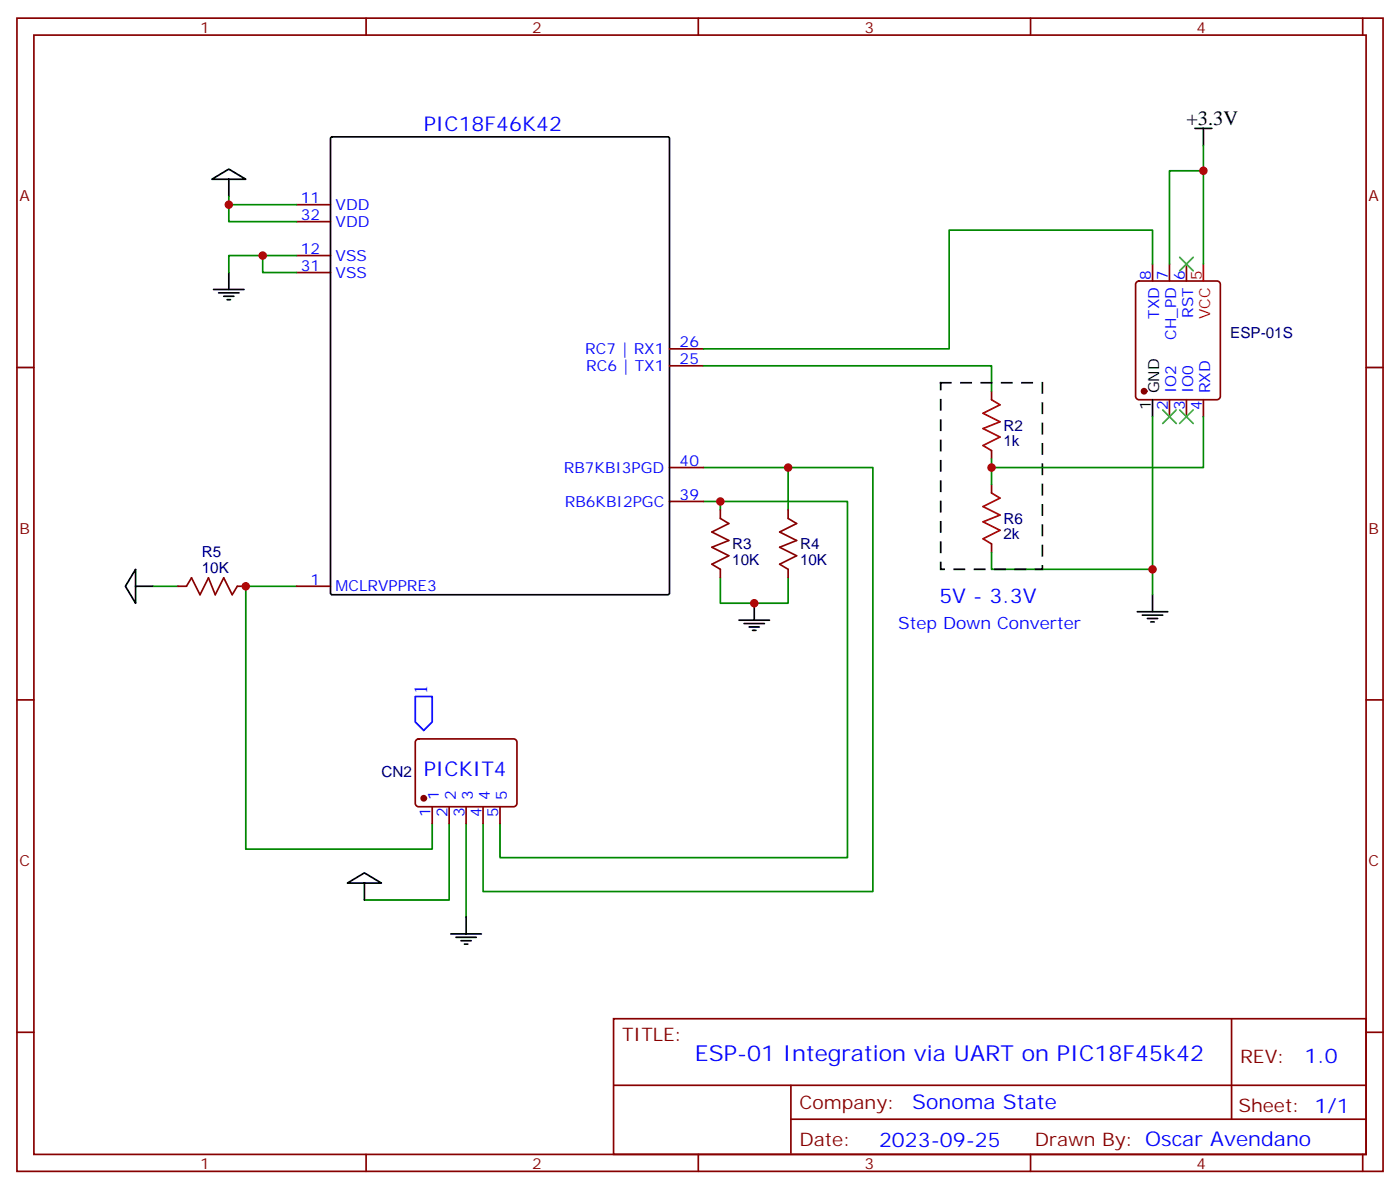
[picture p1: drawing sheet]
<svg xmlns="http://www.w3.org/2000/svg" width="291mm" height="247mm" viewBox="0 0 291 247" stroke-linecap="round" stroke-linejoin="round" font-family="sans-serif">
<g fill="none" stroke="#870000" stroke-width=".35">
<path d="M3.5 3.8h284.4v239.9h-284.4zM7.1 7.3h277.2v232.8h-277.2zM76.2 3.8v3.5M145.3 3.8v3.5M214.5 3.8v3.5M283.6 3.8v3.5M61.7 46.1h7.1M61.7 56.7h7.1M61.7 53.2h7.1M61.7 42.6h7.1M236.6 58.7l.5-.2h16.2a.71 .71 0 0 1 .7 .7v23.2a.76 .76 0 0 1-.7 .7h-16.2a.76 .76 0 0 1-.7-.7v-23.2zM239.9 54.9v3.6"/>
<path d="M243.4 54.9v3.6M246.9 54.9v3.6M3.5 76.4h3.6M139.3 76.1h7.1M139.3 72.6h7.1M284.3 76.4h3.6M139.3 97.3h7.1M206.4 81.4v1.7M206.4 93.7v1.8M243.4 83.1v3.6M246.9 83.1v3.6M250.5 83.1v3.6"/>
<path d="M139.3 104.3h7.1M149.9 106.1v1.7l1.8 1.1-3.5 1.8 3.5 1.7-3.5 1.4 3.5 1.8-3.5 1.8 1.7 1v1.8M164 106.1v1.7l1.8 1.1-3.5 1.8 3.5 1.7-3.5 1.4 3.5 1.8-3.5 1.8 1.7 1v1.8M206.4 100.8v1.8M206.4 113.1v1.8M37 122h1.8l1.1-1.8 1.7 3.5 1.8-3.5 1.4 3.5 1.8-3.5 1.7 3.5 1.1-1.7h1.8M61.7 122h7.1M3.5 145.6h3.6M86.7 153.9l.4-.2h19.8a.71 .71 0 0 1 .7 .7v12.7a.76 .76 0 0 1-.7 .7h-19.8a.76 .76 0 0 1-.7-.7v-12.7zM284.3 145.6h3.6M90 167.8v3.5M93.5 167.8v3.5"/>
<path d="M97 167.8v3.5M100.5 167.8v3.5M104.1 167.8v3.5M3.5 214.7h3.6M127.7 211.9h156.6v28.2h-156.6zM256.3 211.9v20.9M284.3 214.7h3.6M127.7 225.8h156.5M164.6 232.8h119.6M164.6 225.8v14.1M76.2 240.1v3.6M145.3 240.1v3.6"/>
<path d="M214.5 240.1v3.6M283.6 240.1v3.6"/>
</g>
<g fill="none" stroke="#008700" stroke-width=".35">
<path d="M250.5 35.5h-7.1v19.4M250.5 30.2v24.7M47.6 40.8v5.3h14.1M47.6 42.6h14.1M54.7 53.2v3.5h7M61.7 53.2h-14.1v3.5M239.9 54.9v-7h-42.3v24.7h-51.2M146.4 76.1h60v5.3M146.4 97.3h35.3v88.2h-81.2v-14.2M164 97.3v8.8M206.4 95.5v5.3M239.9 86.7v37"/>
<path d="M250.5 86.7v10.6h-44.1M146.4 104.3h30v74.1h-72.3v-7.1M149.9 104.3v1.8M206.4 114.9v3.5h33.5M31.7 122h5.3M61.7 122h-10.5v54.6h38.8v-5.3M149.9 120.2v5.3h14.1v-5.3M93.5 171.3v15.9h-17.7M97 171.3v19.4"/>
</g>
<g fill="none" stroke="#000" stroke-width=".35">
<path d="M44.1 37.3l3.5-2.1 3.6 2.1zM47.6 37.3v3.5M68.8 28.6l.3-.1h69.9l.3 .1v94.8l-.1 .3h-70.1l-.3-.2zM248.7 26.7h3.5M250.5 26.7v3.5M47.6 56.7v3.5M44.4 60.2h6.4M45.5 60.9h4.2M46.6 61.6h2.1M47.3 62.3h.7M239.9 83.1v3.6M28.2 118.4v7.1l-2.1-3.5z"/>
<path d="M28.2 122h3.5M153.8 129h6.4M154.9 129.7h4.2M155.9 130.4h2.1M156.6 131.1h.7M157 125.5v3.5M236.7 127.2h6.4M237.8 128h4.2M238.8 128.7h2.1M239.5 129.4h.7M239.9 123.7v3.5M72.3 183.7l3.5-2.1 3.6 2.1z"/>
<path d="M75.8 183.7v3.5M93.8 194.3h6.4M94.9 195h4.2M96 195.7h2.1M96.7 196.4h.7M97 190.7v3.6"/>
</g>
<path d="M86.4 144.9h3.6v5.3l-1.8 1.7-1.8-1.7z" fill="none" stroke="#00f" stroke-width=".35"/>
<g fill="#870000" stroke="#870000" stroke-width=".35">
<circle cx="88.2" cy="166.1" r=".53"/>
<circle cx="238.1" cy="81.4" r=".53"/>
</g>
<path d="M250.5 54.9v3.6" fill="none" stroke="#f00" stroke-width=".35"/>
<path d="M206.4 83.1l1.7 1.1-3.5 1.8 3.5 1.7-3.5 1.4 3.5 1.8-3.5 1.8 1.8 1M206.4 102.6l1.7 1-3.5 1.8 3.5 1.7-3.5 1.4 3.5 1.8-3.5 1.8 1.8 1" fill="none" stroke="#a10000" stroke-width=".35"/>
<path d="M195.8 79.6h21.2v38.8h-21.2z" fill="none" stroke="#000" stroke-width=".35" stroke-dasharray="2.1 2.1"/>
<path d="M245.5 53.5l2.9 2.8M248.4 53.5l-2.9 2.8M242 85.3l2.8 2.8M244.8 85.3l-2.8 2.8M245.5 85.3l2.9 2.8M248.4 85.3l-2.9 2.8" fill="none" stroke="#3c3" stroke-width=".35"/>
<g fill="#c00">
<circle cx="51.2" cy="122" r=".88"/>
<circle cx="157" cy="125.5" r=".88"/>
<circle cx="149.9" cy="104.3" r=".88"/>
<circle cx="164" cy="97.3" r=".88"/>
<circle cx="239.9" cy="118.4" r=".88"/>
<circle cx="206.4" cy="97.3" r=".88"/>
<circle cx="250.5" cy="35.5" r=".88"/>
<circle cx="54.7" cy="53.2" r=".88"/>
<circle cx="47.6" cy="42.6" r=".88"/>
</g>
<text font-size="4.6" fill="#00f" x="144.6" y="220.7">ESP-01 Integration via UART on PIC18F45k42</text>
<g font-size="4.2" fill="#00f">
<text x="88.2" y="27.2">PIC18F46K42</text>
<text x="195.5" y="125.4">5V - 3.3V</text>
<text x="88.2" y="161.5">PICKIT4</text>
<text x="271.5" y="221.2">1.0</text>
<text x="189.9" y="230.7">Sonoma State</text>
<text x="183" y="238.5">2023-09-25</text>
</g>
<text font-size="4.2" x="246.9" y="26">+3.3V</text>
<text font-size="3.9" fill="#00f" x="88.9" y="144.4" transform="rotate(-90 88.9 144.4)">1</text>
<g font-size="3.9" fill="#800">
<text x="129.5" y="216.5">TITLE:</text>
<text x="258.1" y="221.2">REV:</text>
<text x="166.4" y="230.7">Company:</text>
<text x="257.7" y="231.3">Sheet: 1/1</text>
<text x="166.4" y="238.4">Date:</text>
<text x="215.4" y="238.5">Drawn By: Oscar Avendano</text>
</g>
<text font-size="3.5" fill="#00f" x="187" y="130.8">Step Down Converter</text>
<g font-size="3.2" fill="#800">
<text x="41.6" y="6.8">1</text>
<text x="110.8" y="6.8">2</text>
<text x="179.9" y="6.8">3</text>
<text x="249.1" y="6.8">4</text>
<text x="4.1" y="41.9">A</text>
<text x="284.9" y="41.9">A</text>
<text x="4.1" y="111">B</text>
<text x="284.9" y="111">B</text>
<text x="4.1" y="180.2">C</text>
<text x="284.9" y="180.2">C</text>
<text x="41.6" y="243.1">1</text>
<text x="110.8" y="243.1">2</text>
<text x="179.9" y="243.1">3</text>
<text x="249.1" y="243.1">4</text>
</g>
<g font-size="3.2" fill="#00f">
<text x="62.6" y="45.8">32</text>
<text x="62.6" y="42.2">11</text>
<text x="69.8" y="47.2">VDD</text>
<text x="69.8" y="43.6">VDD</text>
<text x="62.6" y="52.8">12</text>
<text x="62.6" y="56.3">31</text>
<text x="69.8" y="57.7">VSS</text>
<text x="69.8" y="54.2">VSS</text>
<text x="239.5" y="58.3" transform="rotate(-90 239.5 58.3)">8</text>
<text x="243.1" y="58.3" transform="rotate(-90 243.1 58.3)">7</text>
<text x="246.6" y="58.3" transform="rotate(-90 246.6 58.3)">6</text>
<text x="241.3" y="66.3" transform="rotate(-90 241.3 66.3)">TXD</text>
<text x="244.8" y="70.7" transform="rotate(-90 244.8 70.7)">CH_PD</text>
<text x="248.4" y="66.1" transform="rotate(-90 248.4 66.1)">RST</text>
<text x="121.8" y="73.6">RC7 | RX1</text>
<text x="122" y="77.2">RC6 | TX1</text>
<text x="141.5" y="75.7">25</text>
<text x="141.5" y="72.2">26</text>
<text x="244.8" y="81.8" transform="rotate(-90 244.8 81.8)">IO2</text>
<text x="248.4" y="81.8" transform="rotate(-90 248.4 81.8)">IO0</text>
<text x="251.9" y="81.8" transform="rotate(-90 251.9 81.8)">RXD</text>
<text x="243.1" y="85.3" transform="rotate(-90 243.1 85.3)">2</text>
<text x="246.6" y="85.3" transform="rotate(-90 246.6 85.3)">3</text>
<text x="250.1" y="85.3" transform="rotate(-90 250.1 85.3)">4</text>
<text x="117.3" y="98.3">RB7KBI3PGD</text>
<text x="141.5" y="96.9">40</text>
<text x="117.6" y="105.4">RB6KBI2PGC</text>
<text x="141.5" y="104">39</text>
<text x="64.7" y="121.6">1</text>
<text x="69.8" y="123">MCLRVPPRE3</text>
<text x="91.4" y="166.5" transform="rotate(-90 91.4 166.5)">1</text>
<text x="94.9" y="166.5" transform="rotate(-90 94.9 166.5)">2</text>
<text x="98.4" y="166.5" transform="rotate(-90 98.4 166.5)">3</text>
<text x="102" y="166.5" transform="rotate(-90 102 166.5)">4</text>
<text x="105.5" y="166.5" transform="rotate(-90 105.5 166.5)">5</text>
<text x="89.6" y="170" transform="rotate(-90 89.6 170)">1</text>
<text x="93.1" y="170" transform="rotate(-90 93.1 170)">2</text>
<text x="96.7" y="170" transform="rotate(-90 96.7 170)">3</text>
<text x="100.2" y="170" transform="rotate(-90 100.2 170)">4</text>
<text x="103.7" y="170" transform="rotate(-90 103.7 170)">5</text>
</g>
<g font-size="3.2" fill="#f00">
<text x="250.1" y="58.3" transform="rotate(-90 250.1 58.3)">5</text>
<text x="251.9" y="66.4" transform="rotate(-90 251.9 66.4)">VCC</text>
</g>
<g font-size="3.2" fill="#000080">
<text x="256" y="70.2">ESP-01S</text>
<text x="208.8" y="89.6">R2</text>
<text x="208.8" y="92.8">1k</text>
<text x="208.8" y="112.1">2k</text>
<text x="208.8" y="109">R6</text>
<text x="42" y="119.1">10K</text>
<text x="42" y="116">R5</text>
<text x="152.4" y="117.4">10K</text>
<text x="152.4" y="114.3">R3</text>
<text x="166.5" y="117.4">10K</text>
<text x="166.5" y="114.3">R4</text>
<text x="79.4" y="161.7">CN2</text>
</g>
<g font-size="3.2">
<text x="241.3" y="81.8" transform="rotate(-90 241.3 81.8)">GND</text>
<text x="239.5" y="85.3" transform="rotate(-90 239.5 85.3)">1</text>
</g>
</svg>
